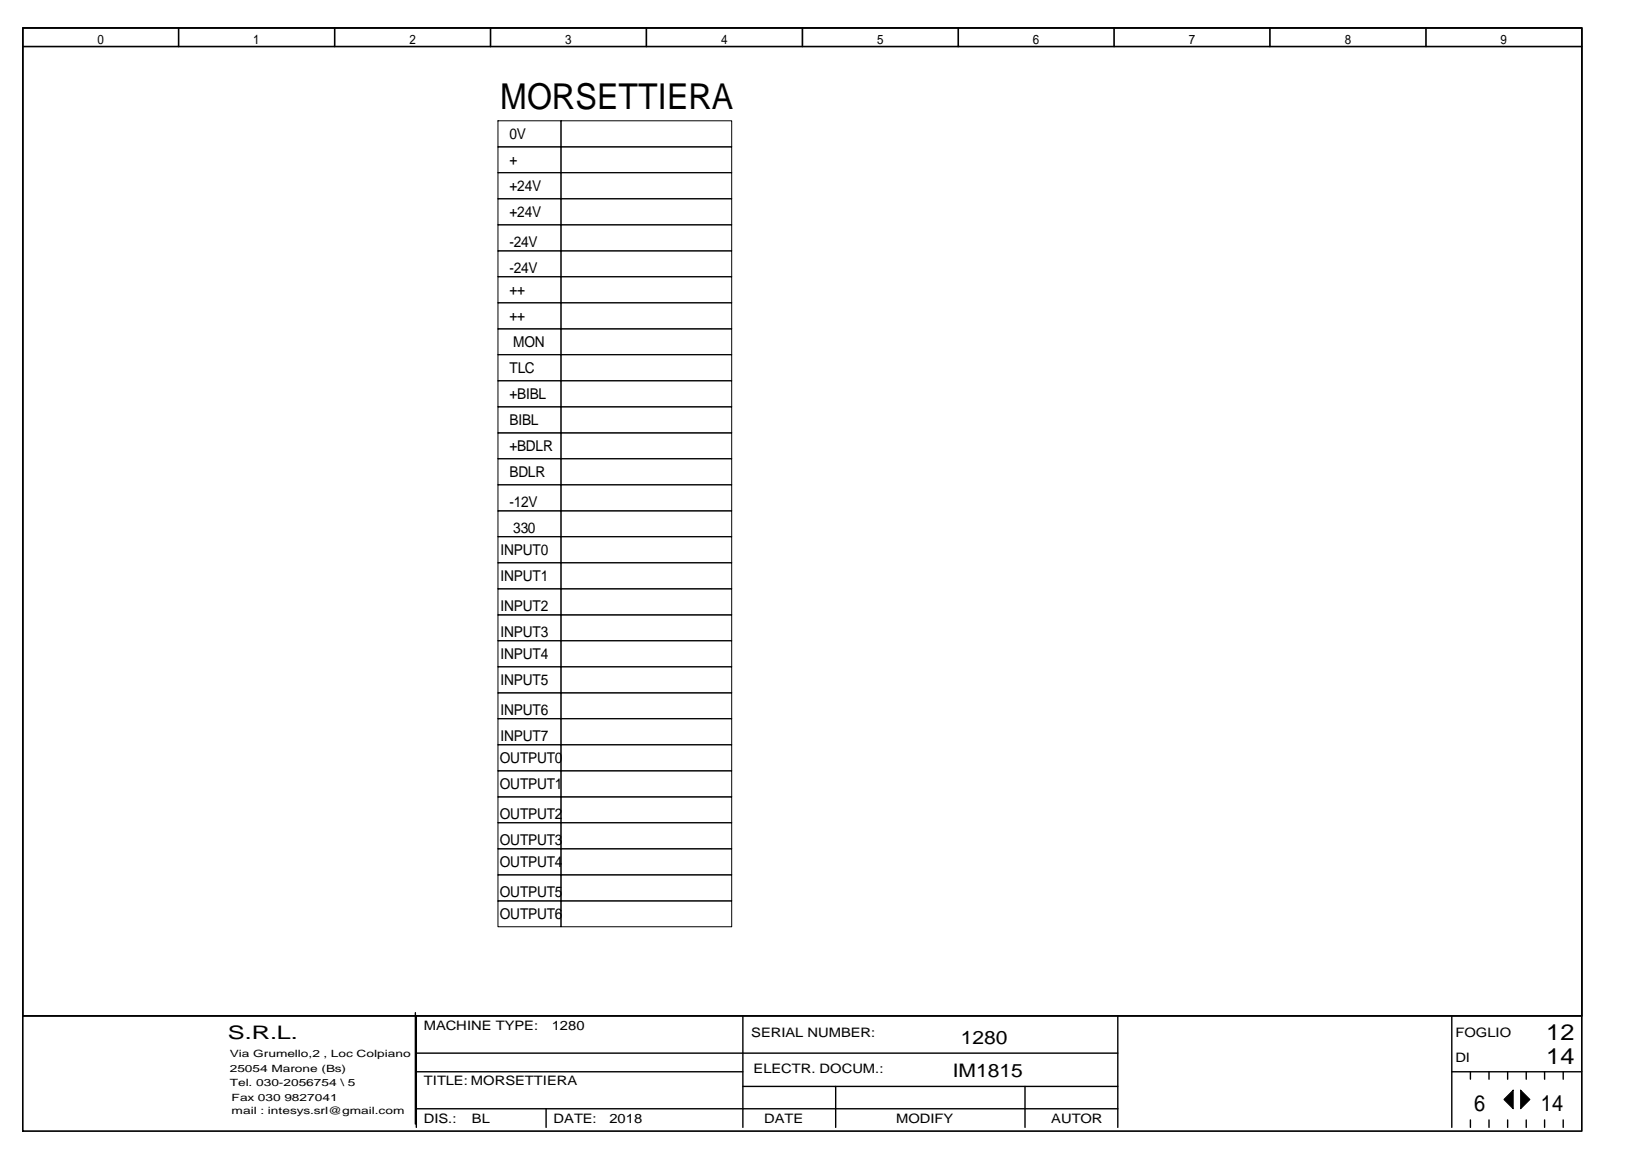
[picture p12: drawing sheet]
<svg xmlns="http://www.w3.org/2000/svg" width="297mm" height="210mm" viewBox="0 0 297 210" stroke-linecap="round" stroke-linejoin="round" font-family="sans-serif">
<g fill="none" stroke="#000" stroke-width=".25">
<path d="M4.1 184.8h283.8M75.6 184.2v20.3M75.8 184.8v20.3M75.8 191.6h127.7M75.8 194.9h59.4M135.2 184.8v20.3M135.2 197.6h68.3M152.1 197.6v7.5M186.6 197.6v7.5M203.5 184.8v20.3M264.2 194.9h23.7M264.2 184.8v20.3"/>
<path d="M267.6 194.9v1.4M271 194.9v1.4M274.4 194.9v1.4M277.8 194.9v1.4M281.1 194.9v1.4M284.5 194.9v1.4M75.8 201.7h127.7M99.4 201.7v3.4M267.6 203.7v1.4M271 203.7v1.4M274.4 203.7v1.4M277.8 203.7v1.4"/>
<path d="M281.1 203.7v1.4M284.5 203.7v1.4"/>
</g>
<path d="M273.7 200l1.7-1.7v3.4zM276.8 198.3l1.7 1.7-1.7 1.7z" fill="#000"/>
<g fill="none" stroke="#000" stroke-width=".18">
<path d="M90.6 22h11.5v4.7h-11.5zM90.6 26.7h11.5v4.7h-11.5zM90.6 31.4h11.5v4.8h-11.5zM90.6 36.2h11.5v4.7h-11.5zM102.1 22h31.1v4.7h-31.1zM102.1 26.7h31.1v4.7h-31.1zM102.1 31.4h31.1v4.8h-31.1zM102.1 36.2h31.1v4.7h-31.1zM90.6 40.9h11.5v4.7h-11.5zM90.6 45.6h11.5v4.7h-11.5zM90.6 50.3h11.5v4.8h-11.5zM90.6 55.1h11.5v4.7h-11.5z"/>
<path d="M90.6 59.8h11.5v4.7h-11.5zM102.1 40.9h31.1v4.7h-31.1zM102.1 45.6h31.1v4.7h-31.1zM102.1 50.3h31.1v4.8h-31.1zM102.1 55.1h31.1v4.7h-31.1zM102.1 59.8h31.1v4.7h-31.1zM90.6 69.3h11.5v4.7h-11.5zM90.6 74h11.5v4.7h-11.5zM90.6 78.7h11.5v4.7h-11.5zM90.6 64.5h11.5v4.8h-11.5zM102.1 69.3h31.1v4.7h-31.1zM102.1 74h31.1v4.7h-31.1z"/>
<path d="M102.1 78.7h31.1v4.7h-31.1zM102.1 64.5h31.1v4.8h-31.1zM90.6 83.4h11.5v4.8h-11.5zM90.6 88.2h11.5v4.7h-11.5zM90.6 92.9h11.5v4.7h-11.5zM90.6 97.6h11.5v4.8h-11.5zM102.1 83.4h31.1v4.8h-31.1zM102.1 88.2h31.1v4.7h-31.1zM102.1 92.9h31.1v4.7h-31.1zM102.1 97.6h31.1v4.8h-31.1zM90.6 116.5h11.5v4.8h-11.5zM90.6 111.8h11.5v4.7h-11.5z"/>
<path d="M90.6 107.1h11.5v4.7h-11.5zM90.6 102.4h11.5v4.7h-11.5zM102.1 116.5h31.1v4.8h-31.1zM102.1 111.8h31.1v4.7h-31.1zM102.1 107.1h31.1v4.7h-31.1zM102.1 102.4h31.1v4.7h-31.1zM90.6 135.5h11.5v4.7h-11.5zM90.6 130.7h11.5v4.8h-11.5zM90.6 126h11.5v4.7h-11.5zM90.6 121.3h11.5v4.7h-11.5zM102.1 135.5h31.1v4.7h-31.1zM102.1 130.7h31.1v4.8h-31.1z"/>
<path d="M102.1 126h31.1v4.7h-31.1zM102.1 121.3h31.1v4.7h-31.1zM90.6 154.4h11.5v4.7h-11.5zM90.6 149.6h11.5v4.8h-11.5zM90.6 144.9h11.5v4.7h-11.5zM90.6 140.2h11.5v4.7h-11.5zM90.6 159.1h11.5v4.8h-11.5zM102.1 154.4h31.1v4.7h-31.1zM102.1 149.6h31.1v4.8h-31.1zM102.1 144.9h31.1v4.7h-31.1zM102.1 140.2h31.1v4.7h-31.1zM102.1 159.1h31.1v4.8h-31.1z"/>
<path d="M90.6 163.9h11.5v4.7h-11.5zM102.1 163.9h31.1v4.7h-31.1zM273.7 200l1.7-1.7v3.4zM276.8 198.3l1.7 1.7-1.7 1.7z"/>
</g>
<path d="M4.1 5.1h283.8v200.6h-283.8zM4.1 5.1h283.8v179.7h-283.8zM4.1 8.5h283.8M32.5 5.1v3.4M60.9 5.1v3.4M89.3 5.1v3.4M117.6 5.1v3.4M146 5.1v3.4M174.4 5.1v3.4M202.8 5.1v3.4M231.1 5.1v3.4M259.5 5.1v3.4" fill="none" stroke="#000" stroke-width=".3"/>
<text font-size="6.5" x="91" y="19.8">MORSETTIERA</text>
<g font-size="4.1">
<text x="281.4" y="189.2">12</text>
<text x="281.4" y="193.6">14</text>
<text x="268.3" y="202">6</text>
<text x="280.5" y="202">14</text>
</g>
<g font-size="3.4">
<text x="41.5" y="188.9">S.R.L.</text>
<text x="174.9" y="189.9">1280</text>
<text x="173.4" y="196">IM1815</text>
</g>
<g font-size="2.7">
<text x="92.7" y="25.4">0V</text>
<text x="92.7" y="30.1">+</text>
<text x="92.7" y="34.8">+24V</text>
<text x="92.7" y="39.5">+24V</text>
<text x="92.7" y="45">-24V</text>
<text x="92.7" y="53.7">++</text>
<text x="92.7" y="49.7">-24V</text>
<text x="92.7" y="58.5">++</text>
<text x="93.4" y="63.2">MON</text>
<text x="92.7" y="67.9">TLC</text>
<text x="92.7" y="72.6">+BIBL</text>
<text x="92.7" y="77.4">BIBL</text>
<text x="92.7" y="82.1">+BDLR</text>
<text x="92.7" y="86.8">BDLR</text>
<text x="92.7" y="92.2">-12V</text>
<text x="91.1" y="101">INPUT0</text>
<text x="93.4" y="97">330</text>
<text x="91.1" y="105.7">INPUT1</text>
<text x="91.1" y="111.2">INPUT2</text>
<text x="91.1" y="115.9">INPUT3</text>
<text x="91.1" y="119.9">INPUT4</text>
<text x="91.1" y="124.7">INPUT5</text>
<text x="91.1" y="130.1">INPUT6</text>
<text x="91.1" y="134.8">INPUT7</text>
<text x="91" y="143.6">OUTPUT1</text>
<text x="91" y="138.9">OUTPUT0</text>
<text x="91" y="149">OUTPUT2</text>
<text x="91" y="153.7">OUTPUT3</text>
<text x="91" y="157.8">OUTPUT4</text>
<text x="91" y="167.2">OUTPUT6</text>
<text x="91" y="163.2">OUTPUT5</text>
</g>
<g font-size="2.4">
<text x="17.7" y="8">0</text>
<text x="46.1" y="8">1</text>
<text x="74.5" y="8">2</text>
<text x="102.9" y="8">3</text>
<text x="131.2" y="8">4</text>
<text x="159.6" y="8">5</text>
<text x="188" y="8">6</text>
<text x="216.4" y="8">7</text>
<text x="244.8" y="8">8</text>
<text x="273.1" y="8">9</text>
<text x="77.1" y="187.3">MACHINE TYPE:</text>
<text x="100.4" y="187.3">1280</text>
<text x="136.7" y="188.7">SERIAL NUMBER:</text>
<text x="264.9" y="188.7">FOGLIO</text>
<text x="77.1" y="197.4">TITLE: MORSETTIERA</text>
<text x="137.2" y="195.1">ELECTR. DOCUM.:</text>
<text x="264.9" y="193.1">DI</text>
<text x="77.1" y="204.2">DIS.:</text>
<text x="85.9" y="204.2">BL</text>
<text x="100.8" y="204.2">DATE:</text>
<text x="110.9" y="204.2">2018</text>
<text x="139.1" y="204.2">DATE</text>
<text x="163.1" y="204.2">MODIFY</text>
<text x="191.3" y="204.2">AUTOR</text>
</g>
<g font-size="1.8">
<text x="41.8" y="192.2">Via Grumello,2 , Loc Colpiano</text>
<text x="41.8" y="194.9">25054 Marone (Bs)</text>
<text x="41.8" y="197.6">Tel. 030-2056754 \ 5</text>
<text x="42.2" y="202.6">mail : intesys.srl@gmail.com</text>
<text x="42.2" y="200.2">Fax 030 9827041</text>
</g>
</svg>
